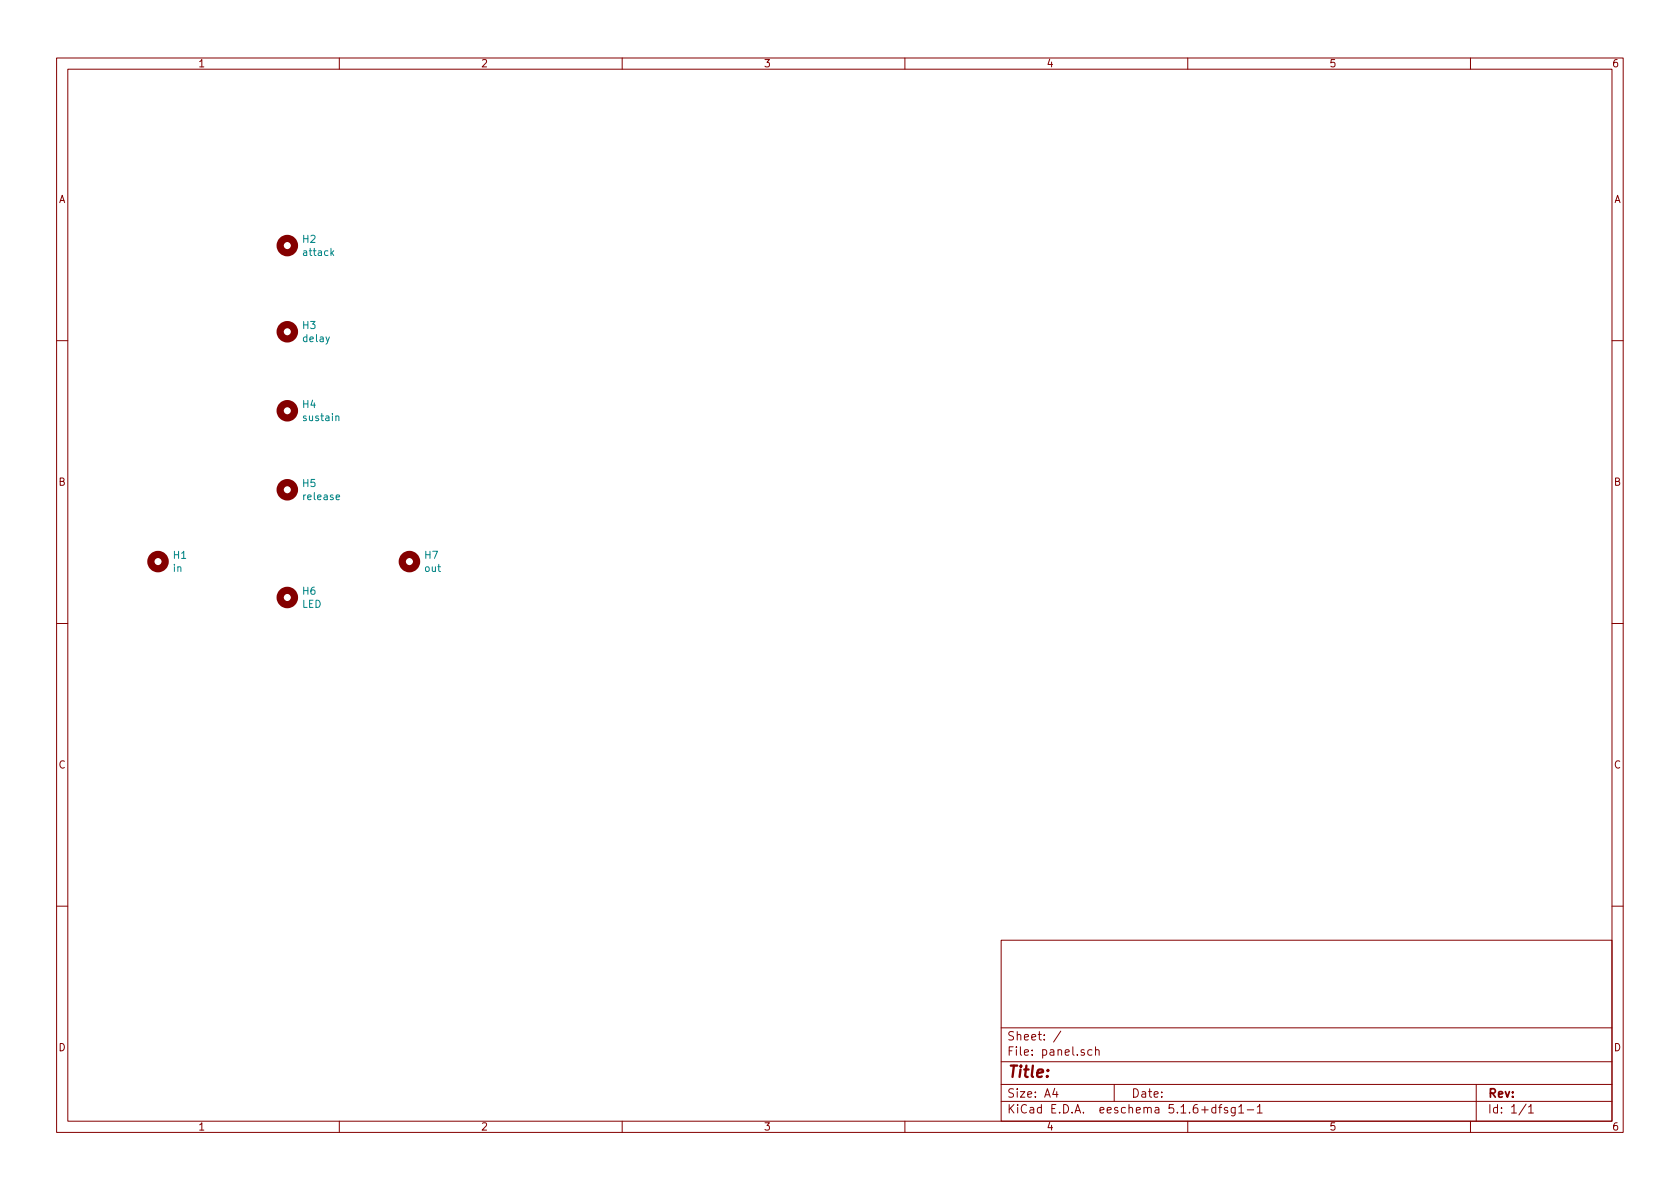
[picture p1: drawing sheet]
<svg xmlns="http://www.w3.org/2000/svg" width="297mm" height="210mm" viewBox="0 0 297 210" stroke-linecap="round" stroke-linejoin="round" font-family="sans-serif">
<g fill="none" stroke="#840000" stroke-width=".18">
<path d="M10 10.3h277v189.9h-277zM12 12.2h273v186.1h-273zM60 10.3v1.9M110 10.3v1.9M160 10.3v1.9M210 10.3v1.9M260 10.3v1.9M10 60.2h2M285 60.2h2M10 110.3h2M285 110.3h2M10 160.2h2"/>
<path d="M177 166.3h108v32h-108zM285 160.2h2M60 198.3v1.9M110 198.3v1.9M160 198.3v1.9M177 194.8h108M177 191.8h108M177 187.8h108M177 181.8h108M186.5 192.5l-.4 1h1M186.8 193v1M187.6 182.3l-1.3 2"/>
<path d="M193.1 185.7l-.5-.1-.3 .3 .1 .6 .2 .1 .5-.1M193.7 185.7l.2-.1 .4 .1v.9M193.7 185.1v1.5M197 191.8v3M210 198.3v1.9M215 195.9l-.5-.1-.3 .3 .1 .6 .2 .1 .5-.1M215 195.3v1.5M215.5 195.8h.5M216 195.3l-.3 .2v1.3M217 195.9l-.3-.1-.2 .2v.3l.5 .1v.3h-.5M218.4 195.8v1.2l-.3 .3h-.3M218.4 195.9l-.4-.1-.3 .3 .1 .6h.6"/>
<path d="M219 195.8l.5-.5v1.5M219 196.8h.9M220.5 196.3h1.2M222.3 195.8l.4-.5v1.5M222.3 196.8h.9M260 198.3v1.9M261 191.8v6.5M269.8 195.2l-1.2 2M270.3 195.8l.4-.5v1.5M270.3 196.8h.8"/>
</g>
<g fill="none" stroke="#840000" stroke-width="1.3">
<circle cx="50.8" cy="43.4" r="1.27"/>
<circle cx="50.8" cy="58.7" r="1.27"/>
<circle cx="50.8" cy="72.6" r="1.27"/>
<circle cx="27.9" cy="99.3" r="1.27"/>
<circle cx="50.8" cy="86.6" r="1.27"/>
<circle cx="72.4" cy="99.3" r="1.27"/>
<circle cx="50.8" cy="105.7" r="1.27"/>
</g>
<path d="M59.4 73.7l.2-.1h.3v.8" fill="none" stroke="#008484" stroke-width=".18"/>
<text font-size="2.8" fill="#840000" x="178" y="190.5">Title:</text>
<g font-size="2.1" fill="#840000">
<text x="178" y="184">Sheet: /</text>
<text x="178" y="186.7">File: panel.sch</text>
<text x="178" y="196.9">KiCad E.D.A. eeschema 5.1.6+dfsg1-1</text>
<text x="178" y="194.1">Size: A4</text>
<text x="200" y="194.1">Date:</text>
<text x="263" y="194.1">Rev:</text>
<text x="263" y="196.9">Id: 1/1</text>
</g>
<g font-size="1.8" fill="#840000">
<text x="35" y="11.9">1</text>
<text x="85" y="11.9">2</text>
<text x="135" y="11.9">3</text>
<text x="185" y="11.9">4</text>
<text x="235" y="11.9">5</text>
<text x="285" y="11.9">6</text>
<text x="10.4" y="35.9">A</text>
<text x="285.4" y="35.9">A</text>
<text x="10.4" y="85.9">B</text>
<text x="285.4" y="85.9">B</text>
<text x="10.4" y="135.9">C</text>
<text x="285.4" y="135.9">C</text>
<text x="10.4" y="185.9">D</text>
<text x="285.4" y="185.9">D</text>
<text x="35" y="199.9">1</text>
<text x="85" y="199.9">2</text>
<text x="135" y="199.9">3</text>
<text x="185" y="199.9">4</text>
<text x="235" y="199.9">5</text>
<text x="285" y="199.9">6</text>
</g>
<g font-size="1.8" fill="#008484">
<text x="53.6" y="42.9">H2</text>
<text x="53.8" y="45.3">attack</text>
<text x="53.6" y="58.2">H3</text>
<text x="53.7" y="60.5">delay</text>
<text x="53.6" y="72.2">H4</text>
<text x="53.7" y="74.5">sustain</text>
<text x="53.6" y="86.1">H5</text>
<text x="53.8" y="88.4">release</text>
<text x="30.6" y="101.1">in</text>
<text x="30.7" y="98.8">H1</text>
<text x="75.1" y="101.1">out</text>
<text x="75.2" y="98.8">H7</text>
<text x="53.4" y="107.5">LED</text>
<text x="53.6" y="105.2">H6</text>
</g>
</svg>
